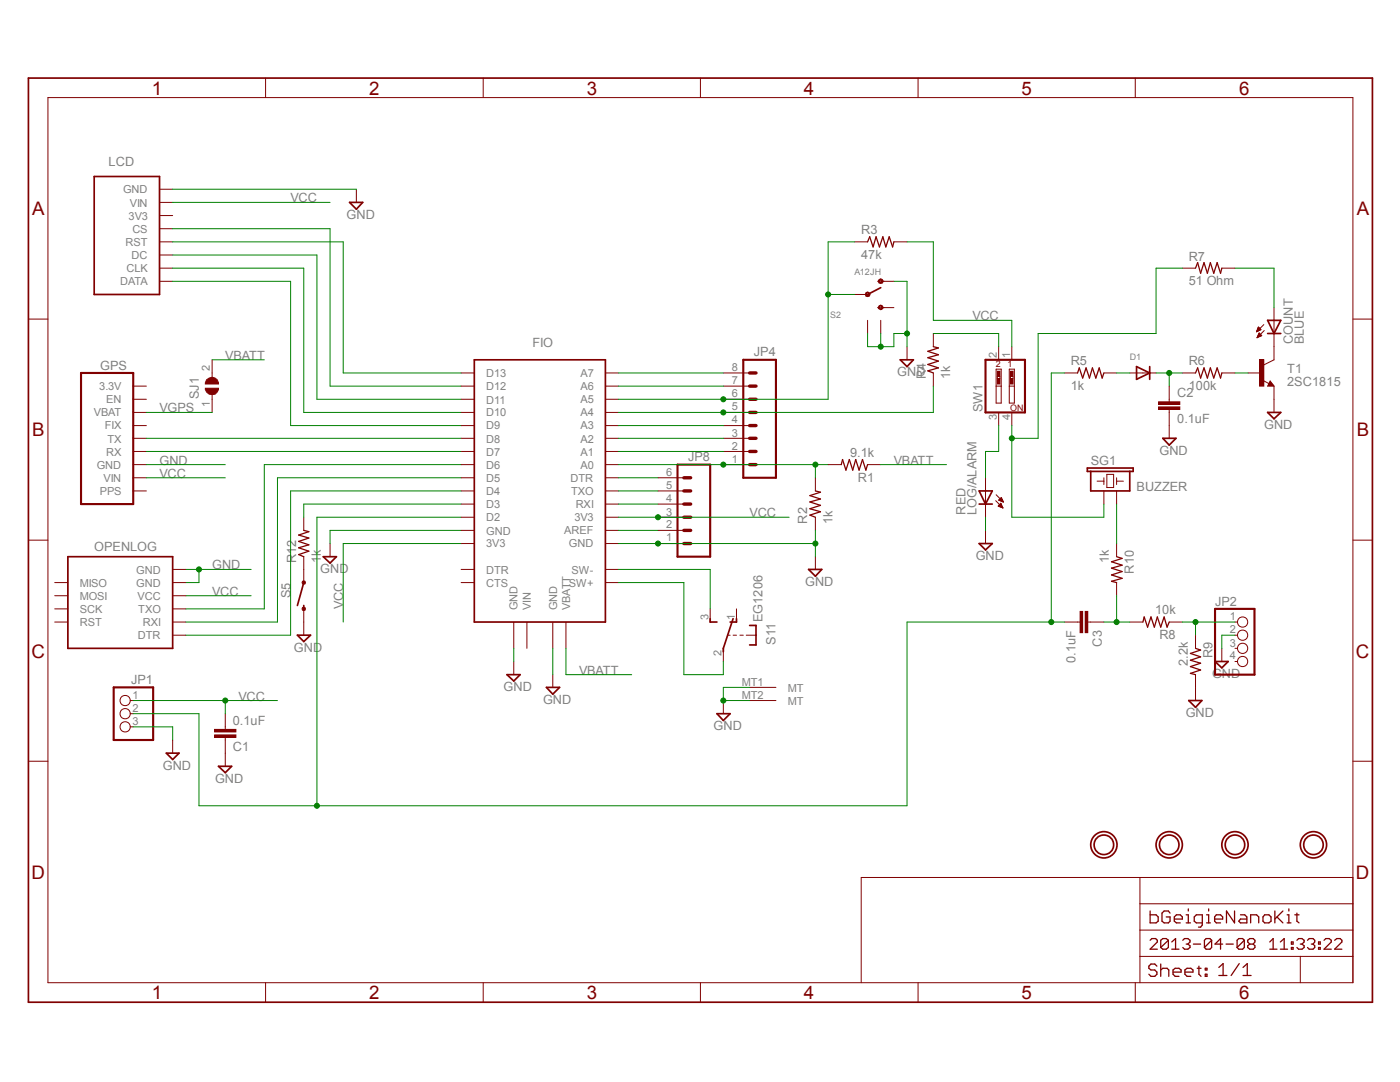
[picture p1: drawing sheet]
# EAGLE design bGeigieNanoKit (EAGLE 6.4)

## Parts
C1  0.1uF  C-EU025-024X044  [C025-024X044]
C2  0.1uF  C-EU025-024X044  [C025-024X044]
C3  0.1uF  C-EU025-024X044  [C025-024X044]
COUNT  BLUE  LED3MM  [LED3MM]
D1  DIODEDO-1N4148  [DO-1N4148]
FIO  FIO_SOCKETBOT  [FIO_V23_SOCKET_BOT]
GPS  ULTIMATE_GPSTOP  [ULTIMATE_GPS_V3_TOP]
JP1  PINHD-1X3/90  [1X03/90]
JP2  HEADER-1X4ROUND  [1X04_ROUND]
JP4  M081X08  [1X08]
JP8  M06SIP  [1X06]
LCD  SSD1306_128X64_V2_LCD1.3IN_LEVER  [SSD1306_128X64_1.3IN_LCD_LEVER]
LOG/ALARM  RED  LED3MM  [LED3MM]
OPENLOG  OPENLOG  [OPENLOG]
R1  9.1k  R-US_0207/10  [0207/10]
R2  1k  R-US_0207/10  [0207/10]
R3  47k  R-US_0207/10  [0207/10]
R4  1k  R-US_0207/10  [0207/10]
R5  1k  R-US_0207/10  [0207/10]
R6  100k  R-US_0207/10  [0207/10]
R7  51 Ohm  R-US_0207/10  [0207/10]
R8  10k  R-US_0207/10  [0207/10]
R9  2.2k  R-US_0207/10  [0207/10]
R10  1k  R-US_0207/10  [0207/10]
R12  1k  R-US_0207/10  [0207/10]
S1  EG1206  [EG1206]
S2  A12JH  [A12AH]
S5  SWITCH-MOMENTARY-2PTH  [TACTILE-PTH]
SG1  BUZZER  BUZZERPTH  [BUZZER-12MM]
SJ1  SOLDERJUMPERCLOSED  [SOLDERJUMPER_CLOSEDWIRE]
SW1  SW_DIP-2  [EDG-02]
T1  2SC1815  [TO92-ECB]
U$6  MOUNTINGHOLE3.0THIN  [MOUNTINGHOLE_3.0_PLATEDTHIN]
U$7  MOUNTINGHOLE3.0THIN  [MOUNTINGHOLE_3.0_PLATEDTHIN]
U$8  MOUNTINGHOLE3.0THIN  [MOUNTINGHOLE_3.0_PLATEDTHIN]
U$9  MOUNTINGHOLE3.0THIN  [MOUNTINGHOLE_3.0_PLATEDTHIN]

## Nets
GND [PWP]: C1.1 C2.2 FIO.JP1$2(GND) FIO.JP2$1(GND) FIO.JP5$1(GND) FIO.JP6$1(GND) GPS.JP1$3(GND) GPS.U$8$P$1(GND) GPS.U$9$P$1(GND) JP1.3 JP2.2 JP8.1 LCD.JP1$8(GND) LCD.U$23$P$1(GND) LCD.U$26$P$1(GND) LOG/ALARM.K(C) OPENLOG.JP1$5(GND) OPENLOG.JP1$6(GND) R2.1 R9.2 S1.MT1(MT) S1.MT2(MT) S2.P$1 S2.P$4(GND) S2.P$5(GND) S5.3 T1.E
N$1: FIO.JP1$10(D9) LCD.JP1$1(DATA)
N$2: FIO.JP1$11(D10) LCD.JP1$2(CLK)
N$3: FIO.JP1$12(D11) LCD.JP1$3(DC)
N$4: FIO.JP1$13(D12) LCD.JP1$5(CS)
N$5: FIO.JP1$14(D13) LCD.JP1$4(RST)
N$6: FIO.JP1$9(D8) GPS.JP1$5(TX)
N$7: FIO.JP1$8(D7) GPS.JP1$4(RX)
N$8: FIO.JP1$7(D6) OPENLOG.JP1$3(TXO)
N$9: FIO.JP1$6(D5) OPENLOG.JP1$2(RXI)
N$10: FIO.JP1$5(D4) OPENLOG.JP1$1(DTR)
N$11: FIO.JP5$7(A0) JP4.1 R1.2 R2.2
N$12 [HIGH_PWR]: FIO.JP7$2(SW+) S1.2(1:P)
N$13 [HIGH_PWR]: FIO.JP7$1(SW-) S1.3(1:S)
N$14: FIO.JP5$12(A5) JP4.6 R3.1 S2.P$2
N$15: FIO.JP5$13(A6) JP4.7
N$16: LOG/ALARM.A SW1.3
N$17: R4.2 SW1.2
N$18: C3.2 FIO.JP1$3(D2) JP1.2 R5.1
N$19: COUNT.A R7.2
N$20: R12.1 S5.1
N$22: COUNT.K(C) T1.C
N$23: R10.1 SG1.-
N$24: C3.1 R8.2 R10.2
N$25: JP2.1 R8.1 R9.1
N$26: D1.A R5.2
N$27: C2.1 D1.C R6.1
N$28: R6.2 T1.B
N$30: FIO.JP1$4(D3) R12.2
N$32: R7.1 SG1.+ SW1.4
N$33: FIO.JP5$11(A4) JP4.5 R4.1
N$34: FIO.JP5$10(A3) JP4.4
N$35: FIO.JP5$9(A2) JP4.3
N$36: FIO.JP5$8(A1) JP4.2
N$37: FIO.JP5$6(DTR) JP8.6
N$38: FIO.JP5$5(TXO) JP8.5
N$39: FIO.JP5$4(RXI) JP8.4
N$40: FIO.JP5$2(AREF) JP8.2
N$41: FIO.JP5$14(A7) JP4.8
VBATT: FIO.JP2$2(VBATT) R1.1 SJ1.2
VCC [PWP]: C1.2 FIO.JP1$1(3V3) FIO.JP5$3(3V3) GPS.JP1$2(VIN) JP1.1 JP8.3 LCD.JP1$7(VIN) OPENLOG.JP1$4(VCC) R3.2 SW1.1
VGPS: GPS.JP1$7(VBAT) SJ1.1
Unconnected: FIO.JP6$2(VIN) FIO.JP8$1(CTS) FIO.JP9$1(DTR) GPS.JP1$1(PPS) GPS.JP1$6(FIX) GPS.JP1$8(EN) GPS.JP1$9(3.3V) JP2.3 JP2.4 LCD.JP1$6(3V3) OPENLOG.JP2$1(RST) OPENLOG.JP2$2(SCK) OPENLOG.JP2$3(MOSI) OPENLOG.JP2$4(MISO) S1.1(1:O) S2.P$3

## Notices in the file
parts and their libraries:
microbuilder: This work is placed in the public domain, and may be freely used for commercial and non-commercial work with the following conditions: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
SparkFun: Licensing: CC v3.0 Share-Alike You are welcome to use this library for commercial purposes.
